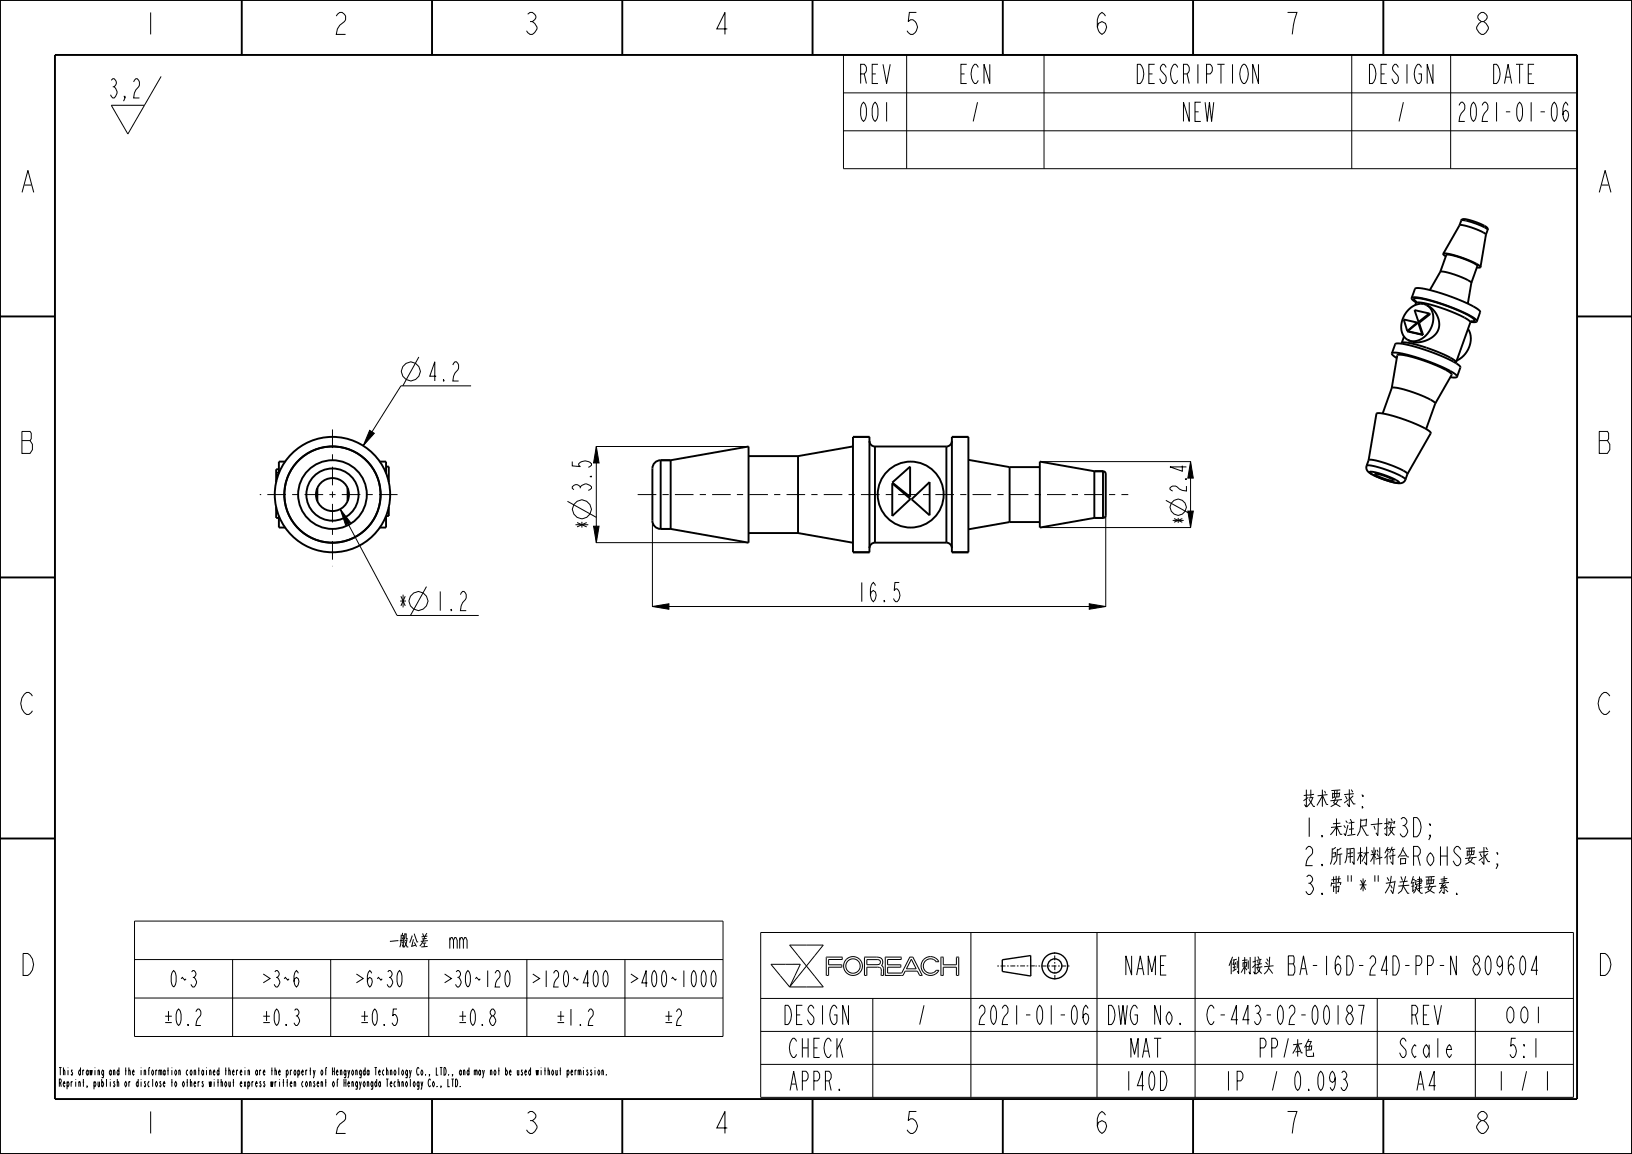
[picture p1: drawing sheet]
<svg xmlns="http://www.w3.org/2000/svg" width="297mm" height="210mm" viewBox="0 0 297 210" stroke-linecap="round" stroke-linejoin="round" font-family="sans-serif">
<g fill="none" stroke="#000" stroke-width=".18">
<path d="M20.3 14.6l.2-.3a.78 .78 0 0 1 .7 .7 .78 .78 0 0 1-.4 .8l.2 .3a1.2 1.2 0 0 1-.2 1.7h-.3l-.4-.6M20.5 15.8h.3M22.7 17.8l-.1-.3h.1v.3l-.2 .6M24.3 14.9l.4-.6h.3a1.25 1.25 0 0 1-.3 2.1l-.2 .6-.2 .8h1.1M29.3 13.9l-6 10.5-3-5.2h6M153.5 10h133.5v20.7h-133.5zM153.5 16.9h133.5M165 10v20.7M190 10v20.7M246 10v20.7M264 10v20.7M153.5 23.8h133.5"/>
<path d="M67.3 78.3l.8 .5-2 2.3zM76.2 65l-2.9 5.2M85.7 70.2h-12.7l-6.9 10.9M61.9 92.6l1.9 2.5-.9 .4zM61.9 92.6l10.4 19.4h14.8M103.3 91.2l5.2 2.9M108 95.8h1l-.5 3zM108.5 98.8h27.7M108.5 81.3h27.7M108.5 81.3l.5 3h-1zM108.5 81.3v17.5M118.7 94.8v15.6"/>
<path d="M189.3 96h27.4M189.3 84h27.4M201.2 93.8v16.6M212.2 91.1l4.5 2.5M216.2 93h1l-.5 3zM216.7 84v12M77.6 106.8l-2.9 5.2M118.7 110.4l3-.5v1zM118.7 110.4h82.5M198.2 109.9l3 .5-3 .5zM24.5 167.6h107.1v21h-107.1zM24.5 174.6h107.1"/>
<path d="M42.3 174.6v14M60.2 174.6v14M78 174.6v14M82.5 171.1l.3-.5h.2l.2 .5v1.5M83.7 171.1l.2-.5h.2l.2 .5v1.5M83.7 170.6v2M84.3 171.1l.3-.5h.2l.2 .5v1.5M95.9 174.6v14M113.7 174.6v14M138.4 169.7h147.9v30h-147.9zM140.3 175.5h5.3l-1.9 4.1zM143.7 172h6.1l-3 3.8z"/>
<path d="M146.8 175.8l3 3.8h-6.1M146.8 175.8l-3.1 3.8M150.8 177.5v-1.5h2.4v-.4h-2.4v-1h2.4l.1-.4h-2.9v3.3h.4M157.8 174.6l2.1 .1 .3 .1v.4l-.4 .3h-2zM157.8 177.5v-1.5h1.9l.4 .1 .2 .2 .1 1.2h.4M160.8 177.5v-1.3l-.4-.5 .2-.6-.2-.7-.7-.2h-2.3l-.1 3.3h.5M164.3 177.5h.1M165.9 174.6l.8 1.7h-1.7zM166.1 174.2h-.5l-1.5 2.9h-2.6v-1.1h2.4v-.4h-2.4v-1h2.5v-.4h-2.9v3.3h3.2M166.1 174.2h.1M166.1 174.2l1.7 3.3h-.4l-.4-.8h-2.3l-.4 .8M170.4 175l-.7-.5h-.8l-.6 .5-.3 .8 .3 .8 .6 .4h.8l.7-.4"/>
<path d="M170.4 176.6h.1M170.4 175h.1M170.4 176.6h.4M170.4 175h.5l-.4-.5-.5-.3-.7-.1-.7 .1-.5 .4-.3 .5-.2 .5 .1 .7 .5 .8 1 .4 1-.2 .7-.7M170.8 176.6h.1M171.2 174.2h.5v1.4h2.4v-1.4h.4v3.3h-.4v-1.5h-2.4v1.5h-.5zM176.7 169.7v30M199.6 169.7v30M217.5 169.7v30M24.5 181.6h107.1M138.4 181.7h147.9M138.4 187.7h147.9"/>
<path d="M138.4 193.7h147.9M158.8 181.7v18M250.6 181.7v18M268.5 181.7v18"/>
<circle cx="74.7" cy="67.6" r="1.72"/>
<circle cx="105.9" cy="92.7" r="1.72"/>
<circle cx="214.4" cy="92.3" r="1.47"/>
<circle cx="76.1" cy="109.4" r="1.72"/>
<circle cx="155.2" cy="175.8" r="1.31"/>
<circle cx="155.2" cy="175.8" r="1.71"/>
</g>
<path d="M61.9 92.6l1.9 2.5-.9 .4zM67.3 78.3l.8 .5-2 2.3zM108.5 81.3l.5 3h-1zM108 95.8h1l-.5 3zM216.2 93h1l-.5 3zM118.7 110.4l3-.5v1zM198.2 109.9l3 .5-3 .5z" fill="#000"/>
<g fill="none" stroke="#000" stroke-width=".35">
<path d="M0 0h297v210h-297zM10 10h277v190h-277zM44 .1v10M78.6 .1v10M113.2 .1v10M147.9 .1v10M182.5 .1v10M217.1 .1v10M251.7 .1v10M266 40l.3-.1h.6l2 .6 1.6 .8 .2 .2v.3l-.5-.4-1.3-.6-2.1-.6-.9-.1zM0 57.6h10M257.7 54.8v.4"/>
<path d="M257.7 55.2a3.1 3.1 0 0 1 2.2 .1l4.7 1.6a6.6 6.6 0 0 1 3 1.8M257.7 55.2l-.1 .3M257.7 54.9l-.2-.2a.26 .26 0 0 1-.2-.3 .26 .26 0 0 1 .4-.1l1.2 .1 1.9 .5 4.4 1.5a7.8 7.8 0 0 1 3.1 1.9l-.1 .1-.5 .1M257.7 55l-.6-.4-.2-.4a3.5 3.5 0 0 1 2.5 .2l2.6 .8 3 1.1a8.8 8.8 0 0 1 3.8 2.1l-.3 .2h-.9M257.9 58.7l-1.8 1.6M257.9 58.7l-2.4-.6 .6 2.2M257.9 58.7l.1 .1M258.1 58.7l-1.9 1.6 2.6 .6M258.1 58.7l.7 2.2M258.1 58.7l.2 .1 .7 2.2M260.1 57l-2.7-.6 .8 2.2M260.1 57l.2 .1-2 1.6-.1-.1"/>
<path d="M260.1 57l-1.9 1.6M267.6 58.7l-2.6 7.3M267.8 58.4l-.2 .3M287 57.6h10M155.2 79.5h3v21h-3M176.2 79.5h-3v21h3M253.9 62.6a3.5 3.5 0 0 1 2.5 .2l2.6 .7 3 1.2a8.8 8.8 0 0 1 3.8 2.1v.1M255.1 62.4a3.1 3.1 0 0 1 2.2 .2l4.7 1.6a6.6 6.6 0 0 1 3 1.7v.1M255.1 62.4l-.1 .1M255.5 61.2l-.4 1.2M256.1 60.3l2.9 .7M256.3 60.3h.1"/>
<path d="M258.8 60.9l.2 .1M265 66v.1M50.3 86h.5M50.3 92.3v2h.5M50.3 86.4h.3M50.8 85.4h-.5v2.3M70.3 84.9h.5v2.8M70.8 92.3v1.6h-.5M120.2 83.8a1.5 1.5 0 0 0-1.5 1.5v9.5a1.5 1.5 0 0 0 1.5 1.5M120.2 83.8v12.5M120.2 96.3h1.9M120.2 83.8h1.9"/>
<path d="M158.2 80.3a1 1 0 0 0 1 1M159.2 98.8a1 1 0 0 0-1 1M159.2 81.3v17.5M159.2 98.8h13M159.2 81.3h13M162.4 87.8l3.2-2.9v5.5zM162.4 88l3.3 2.8-3.3 3.1zM165.9 90.9l3.3-3.2v6.1zM172.2 98.8a1 1 0 0 1 1 1M172.2 81.3v17.5M173.2 80.3a1 1 0 0 1-1 1M199.2 94.3h1.5"/>
<path d="M199.2 85.8h1.5M200.7 85.8h.3l.2 .5v7.5l-.2 .4-.3 .1M200.7 85.8v8.5M248.7 84.7a14.1 14.1 0 0 1 5.8 1.7l.8 .4a.55 .55 0 0 1 .4 .6 .55 .55 0 0 1-.6 .5h-.8l-1.4-.3-2-.7-1.4-.7a1.22 1.22 0 0 1-.8-1.5zM249.3 85.9l1.4 .1 2.7 1a1.63 1.63 0 0 1 1.2 .9l-1.6-.3-2.5-.9a1.94 1.94 0 0 1-1.2-.8zM0 105.1h10M287 105.1h10M0 152.6h10M287 152.6h10M44 200.1v10M78.6 200.1v10M113.2 200.1v10"/>
<path d="M147.9 200.1v10M182.5 200.1v10M217.1 200.1v10M251.7 200.1v10"/>
<circle cx="60.5" cy="90" r="6.3"/>
<circle cx="60.5" cy="90" r="4.8"/>
</g>
<g fill="none" stroke="#000" stroke-width=".25">
<path d="M187.6 173.9v3.7l-5.2-.8v-2.1l5.2-.8"/>
<circle cx="192" cy="175.8" r="2.34"/>
<circle cx="192" cy="175.8" r="1.29"/>
</g>
<path d="M181.5 175.8h6.8M191.9 173.3l.1 5M194.6 175.8h-6.2" fill="none" stroke="#000" stroke-width=".18" stroke-dasharray=".3 .3 .9 .3" stroke-linecap="butt"/>
<!-- layer: 02___PRT_ALL_AXES -->
<g fill="none" stroke="#000" stroke-width=".35">
<path d="M256.9 54.2l.6-1.7a4.8 4.8 0 0 1 3 .4l4.6 1.5a10.9 10.9 0 0 1 4.3 2.3l-.6 1.8M259.6 55.5a3.6 3.6 0 0 1 1.8 5.1 4.5 4.5 0 0 1-4.8 1.5M259.6 55.5a3.4 3.4 0 0 1 .5 4.8 3.2 3.2 0 0 1-3.9 1.6M259.6 55.5a3.4 3.4 0 0 0-4.2 2.2 3.2 3.2 0 0 0 .8 4.2M262.1 49.5l1.1-3.1a10.4 10.4 0 0 1 4.8 1.4l.9 .6-1.1 3.1M262.1 49.5l-1.9 3.3M262.1 49.5a11.9 11.9 0 0 1 5.2 1.6l.5 .4M262.6 46.2a11.4 11.4 0 0 1 5.1 1.4l1.3 .6 .4 .4M262.6 46.2l.5 .5M265.6 41h.9l1.6 .5 1.7 .7 .6 .5M265.6 41l-3 5.2M265.9 40.1l-.3 .9"/>
<path d="M267.2 59.9a4.2 4.2 0 0 1-2.1 5.7M267.8 51.5l-.7 3.8M269.4 48.6l-.6 .1M270.4 42.7l-1 5.9M270.7 41.8l-.3 .9M158.2 79.5h-3v21h3M173.2 79.5h3v21h-3M253.3 70.6l1-5.9a4.2 4.2 0 0 1 2.7 .3l3.8 1.2a8.3 8.3 0 0 1 3.4 2l-3 5.2M253.3 70.6l-1.7 4.6M253.3 70.6a6 6 0 0 1 3.4 .6l1.9 .7a5.2 5.2 0 0 1 2.6 1.5M253.3 64.3a4.8 4.8 0 0 1 3 .3l4.6 1.5a10.9 10.9 0 0 1 4.3 2.4v.1M253.3 64.3l.2 .3 .7 .6"/>
<path d="M253.9 62.6l-.6 1.7M256.2 61.9l.4 .2M261.2 73.4l-1.7 4.7M265.2 68.6l-.5 .1-.8-.1M265.8 66.9l-.6 1.7M50.8 93.9v2.1h1.1M51.9 84h-1.1v2.1M57.8 88.8v2.4M63.3 88.8v2.4M69.1 84h1.2v2.1M70.3 93.9v2.1h-1.2M120.2 96.3h1.9"/>
<path d="M120.2 83.8h1.9M122.1 83.8l14.1-2.5v17.5l-14.1-2.5M122.1 83.8v12.5M136.2 97h9M136.2 83h9M145.2 97l10 1.8M145.2 83v14M155.2 81.2l-10 1.8M176.2 83.7l7.5 1.3M183.7 95h5.5M183.7 85h5.5M183.7 95l-7.5 1.3"/>
<path d="M183.7 85v10M199.2 85.8l-10-1.8v12l10-1.7M199.2 85.8v8.5M199.2 94.3h1.5M199.2 85.8h1.5M249.1 83.7l1.4-8.4a4.2 4.2 0 0 1 2.7 .3l3.8 1.3a8.3 8.3 0 0 1 3.4 1.9l-4.3 7.5M249.1 83.7l-.4 1.1M249.1 83.7a9.4 9.4 0 0 1 4.5 1.1l.4 .2a3.9 3.9 0 0 1 2.1 1.3M250.2 86.2l1.8 .4 1.6 .8a3.3 3.3 0 0 1-2.2-.5l-.9-.4zM256.1 86.3l-.3 1"/>
<circle cx="60.5" cy="90" r="10.5"/>
<circle cx="60.5" cy="90" r="8.8"/>
<circle cx="60.5" cy="90" r="3"/>
<circle cx="165.7" cy="90" r="6"/>
</g>
<path d="M116.1 90h89.2" fill="none" stroke="#000" stroke-width=".18" stroke-dasharray="1.1 1.1 3.4 1.1" stroke-dashoffset="2.3" stroke-linecap="butt"/>
<path d="M60.5 90v13M60.5 90v-12.4M60.5 90h-13.2M60.5 90h12.5" fill="none" stroke="#000" stroke-width=".18" stroke-dasharray="1.1 1.1 3.4 1.1" stroke-dashoffset=".6" stroke-linecap="butt"/>
<g font-size="5.2">
<text x="26.1" y="6.3">1</text>
<text x="60.7" y="6.3">2</text>
<text x="95.4" y="6.3">3</text>
<text x="130" y="6.3">4</text>
<text x="164.6" y="6.3">5</text>
<text x="199.2" y="6.3">6</text>
<text x="233.9" y="6.3">7</text>
<text x="268.5" y="6.3">8</text>
<text x="3.8" y="35">A</text>
<text x="290.8" y="35">A</text>
<text x="3.8" y="82.5">B</text>
<text x="290.8" y="82.5">B</text>
<text x="3.8" y="130">C</text>
<text x="290.8" y="130">C</text>
<text x="3.8" y="177.5">D</text>
<text x="290.8" y="177.5">D</text>
<text x="26.1" y="206.3">1</text>
<text x="60.7" y="206.3">2</text>
<text x="95.4" y="206.3">3</text>
<text x="130" y="206.3">4</text>
<text x="164.6" y="206.3">5</text>
<text x="199.2" y="206.3">6</text>
<text x="233.9" y="206.3">7</text>
<text x="268.5" y="206.3">8</text>
</g>
<g font-size="4.6">
<text x="155.8" y="15.2">REV</text>
<text x="174.1" y="15.2">ECN</text>
<text x="205.5" y="15.2">DESCRIPTION</text>
<text x="248.2" y="15.2">DESIGN</text>
<text x="270.9" y="15.2">DATE</text>
<text x="155.8" y="22.1">001</text>
<text x="176.4" y="22.1">/</text>
<text x="214.6" y="22.1">NEW</text>
<text x="253.9" y="22.1">/</text>
<text x="264.1" y="22.1">2021-01-06</text>
<text x="77.7" y="69.3">4.2</text>
<text x="107.6" y="89.8" transform="rotate(-90 107.6 89.8)">3.5</text>
<text x="107.6" y="96.5" transform="rotate(-90 107.6 96.5)">*</text>
<text x="72.3" y="111.1">*</text>
<text x="79.1" y="111.1">1.2</text>
<text x="155.8" y="109.5">16.5</text>
<text x="237" y="147">技术要求:</text>
<text x="237" y="152.3">1.未注尺寸按3D;</text>
<text x="237" y="157.5">2.所用材料符合RoHS要求;</text>
<text x="237" y="162.8">3.带&quot;*&quot;为关键要素.</text>
<text x="204" y="177.4">NAME</text>
<text x="216.7" y="177.4">倒刺接头 BA-16D-24D-PP-N 809604</text>
<text x="141.8" y="186.4">DESIGN</text>
<text x="166.6" y="186.4">/</text>
<text x="176.8" y="186.4">2021-01-06</text>
<text x="200.6" y="186.4">DWG No.</text>
<text x="218.1" y="186.4">C-443-02-00187</text>
<text x="256.2" y="186.4">REV</text>
<text x="143" y="192.4">CHECK</text>
<text x="205.2" y="192.4">MAT</text>
<text x="228.6" y="192.4">PP本色</text>
<text x="232.9" y="192.4">/</text>
<text x="253.9" y="192.4">Scale</text>
<text x="274" y="192.4">5:1</text>
<text x="143" y="198.4">APPR.</text>
<text x="204" y="198.4">140D</text>
<text x="222.3" y="198.4">IP</text>
<text x="230.9" y="198.4">/ 0.093</text>
<text x="257.3" y="198.4">A4</text>
<text x="272.1" y="198.4">1</text>
<text x="276.3" y="198.4">/ 1</text>
</g>
<g font-size="3.9">
<text x="215.9" y="89.8" transform="rotate(-90 215.9 89.8)">2.4</text>
<text x="215.9" y="95.6" transform="rotate(-90 215.9 95.6)">*</text>
<text x="66.3" y="172.6">一般公差</text>
<text x="30.5" y="179.6">0~3</text>
<text x="46.4" y="179.6">＞3~6</text>
<text x="63.3" y="179.6">＞6~30</text>
<text x="79.2" y="179.6">＞30~120＞120~400＞400~1000</text>
<text x="28.5" y="186.6">±0.2</text>
<text x="46.4" y="186.6">±0.3</text>
<text x="64.2" y="186.6">±0.5</text>
<text x="82.1" y="186.6">±0.8</text>
<text x="99.9" y="186.6">±1.2</text>
<text x="119.7" y="186.6">±2</text>
<text x="273.3" y="186.2">001</text>
</g>
<g font-size="1.8">
<text x="10.6" y="195.7">This drawing and the information contained therein are the property of</text>
<text x="10.6" y="197.8">Reprint, publish or disclose to others without express written consent of</text>
<text x="60.3" y="195.7">Hengyongda Technology Co., LTD., and may not be used without permission.</text>
<text x="62.4" y="197.8">Hengyongda Technology Co., LTD.</text>
</g>
</svg>
